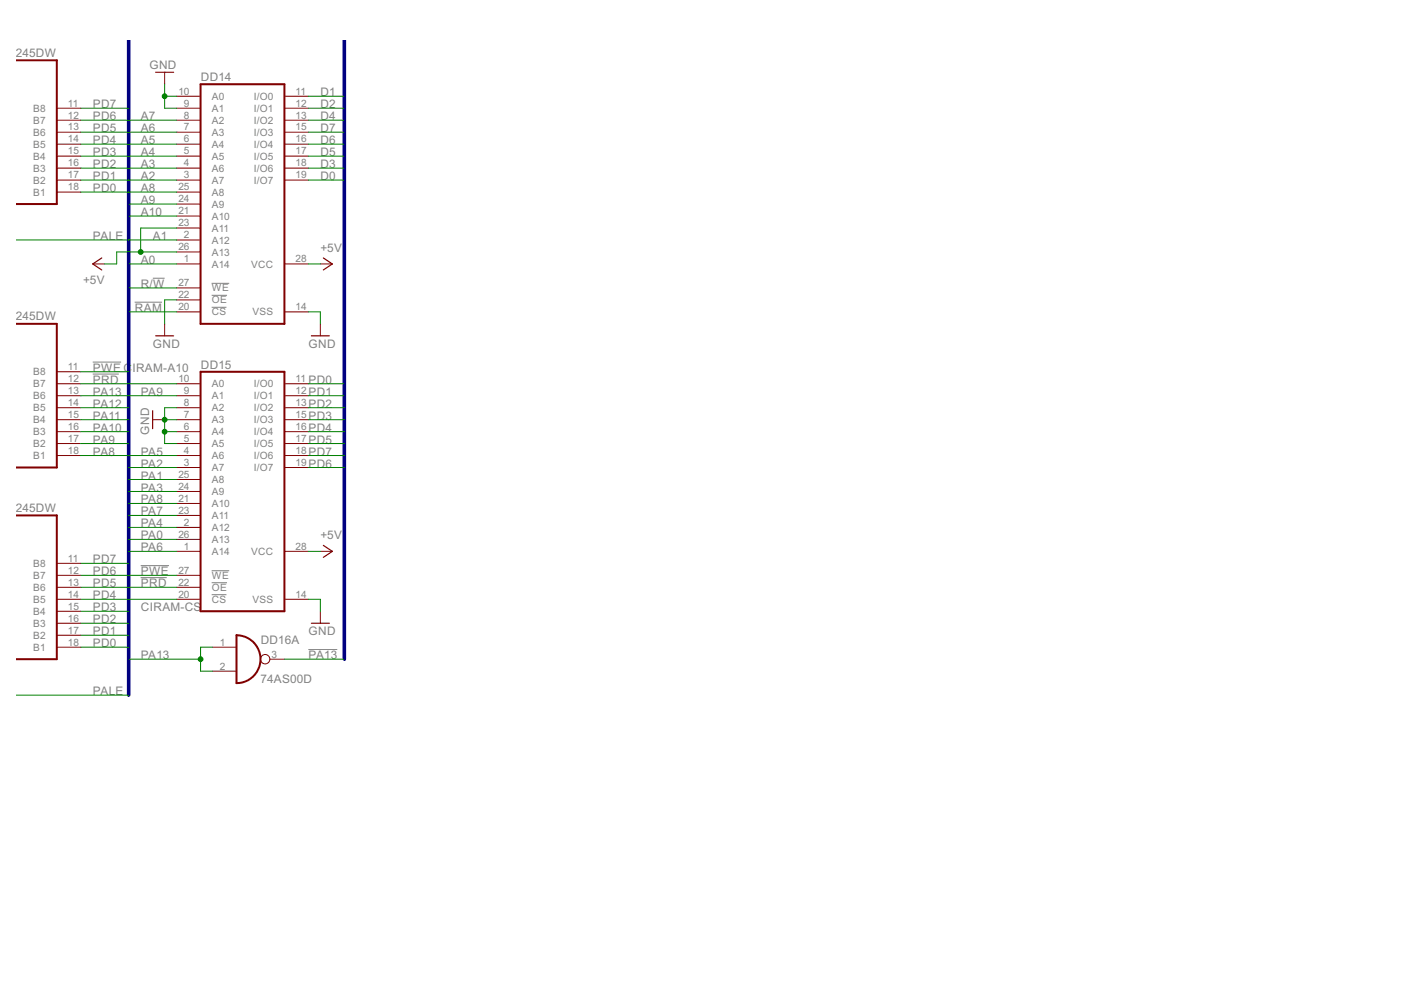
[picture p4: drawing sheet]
<svg xmlns="http://www.w3.org/2000/svg" width="297mm" height="210mm" viewBox="0 0 297 210" stroke-linecap="round" stroke-linejoin="round" font-family="sans-serif">
<g fill="none" stroke="#808080" stroke-width=".21">
<path d="M32.4 59h2.5M19.7 76.8h6M19.7 79.3h5.5M28.6 64.1h5.8M44.9 65.2h3.1M44.9 62.6h3.2M44.9 60.1h3.7M29.8 119.9h6M29.8 122.5h5.5M44.9 126.1h3.1M44.9 123.5h3.2M44.9 121h3.7"/>
<path d="M65.4 137.7h6.1"/>
</g>
<path d="M3.5 12.8h8.5v30.5h-8.5M42.5 17.9h17.8v50.8h-17.8zM3.5 68.7h8.5v30.4h-8.5M42.5 78.8h17.8v50.8h-17.8zM3.5 109.3h8.5v30.5h-8.5M50.1 134.7a5.1 5.1 0 0 1 5.1 5.1 5.1 5.1 0 0 1-5.1 5z" fill="none" stroke="#800000" stroke-width=".42"/>
<g fill="none" stroke="#800000" stroke-width=".21">
<path d="M34.9 15.3v2.6M12 22.9h5.1M12 25.5h5.1M12 28h5.1M12 30.6h5.1M12 33.1h5.1M12 35.6h5.1M12 38.2h5.1M37.4 20.4h5.1M37.4 22.9h5.1M37.4 25.5h5.1M37.4 28h5.1"/>
<path d="M37.4 30.6h5.1M37.4 33.1h5.1M37.4 35.6h5.1M37.4 38.2h5.1M60.3 20.4h5.1M60.3 22.9h5.1M60.3 25.5h5.1M60.3 28h5.1M60.3 30.6h5.1M60.3 33.1h5.1M60.3 35.6h5.1M60.3 38.2h5.1"/>
<path d="M12 40.7h5.1M19.7 56h2.5M37.4 40.7h5.1M37.4 43.3h5.1M37.4 45.8h5.1M37.4 48.3h5.1M37.4 50.9h5.1M37.4 53.4h5.1M37.4 56h5.1M60.3 56h5.1M67.9 56h2.6M12 78.8h5.1"/>
<path d="M34.9 68.7v2.5M37.4 66.1h5.1M37.4 63.6h5.1M37.4 61h5.1M60.3 66.1h5.1M67.9 68.7v2.5M12 81.4h5.1M12 83.9h5.1M12 86.4h5.1M12 89h5.1M12 91.5h5.1M12 94h5.1"/>
<path d="M12 96.6h5.1M32.4 89h2.5M37.4 81.4h5.1M37.4 83.9h5.1M37.4 86.4h5.1M37.4 89h5.1M37.4 91.5h5.1M37.4 94h5.1M37.4 96.6h5.1M37.4 99.1h5.1M60.3 81.4h5.1M60.3 83.9h5.1"/>
<path d="M60.3 86.4h5.1M60.3 89h5.1M60.3 91.5h5.1M60.3 94h5.1M60.3 96.6h5.1M60.3 99.1h5.1M12 119.4h5.1M37.4 101.7h5.1M37.4 104.2h5.1M37.4 106.7h5.1M37.4 109.3h5.1M37.4 111.8h5.1"/>
<path d="M37.4 114.4h5.1M37.4 116.9h5.1M60.3 116.9h5.1M67.9 116.9h2.6M12 127.1h5.1M12 124.5h5.1M12 122h5.1M12 137.2h5.1M12 129.6h5.1M12 132.1h5.1M12 134.7h5.1M37.4 127.1h5.1"/>
<path d="M37.4 124.5h5.1M37.4 122h5.1M45.1 137.2h5M57.2 139.8h3.1M60.3 127.1h5.1M67.9 129.6v2.5M45.1 142.3h5"/>
<circle cx="56.2" cy="139.8" r=".99"/>
</g>
<path d="M33 15.3h3.8M21.6 54.7l-1.9 1.3 1.9 1.2M68.6 54.7l1.9 1.3-1.9 1.2M33 71.2h3.8M66 71.2h3.8M32.4 87.1v3.8M68.6 115.6l1.9 1.3-1.9 1.3M66 132.1h3.8" fill="none" stroke="#800000" stroke-width=".25"/>
<path d="M27.3 8.5v138.9M73 8.5v131.3" fill="none" stroke="#000080" stroke-width=".76"/>
<g fill="none" stroke="#008000" stroke-width=".21">
<path d="M34.9 17.9v5h2.5M17.1 25.5h20.3M17.1 28h20.3M17.1 30.6h20.3M17.1 33.1h20.3M17.1 35.6h20.3M17.1 38.2h20.3M17.1 22.9h10.2M34.9 20.4h2.5M65.4 25.5h7.6M65.4 28h7.6M65.4 30.6h7.6"/>
<path d="M65.4 33.1h7.6M65.4 35.6h7.6M65.4 38.2h7.6M65.4 22.9h7.6M65.4 20.4h7.6M3.5 50.9h33.9M17.1 40.7h20.3M27.3 45.8h10.1M27.3 43.3h10.1M27.3 56h10.1M37.4 53.4h-12.7v2.6h-2.5M37.4 48.3h-7.6v5.1"/>
<path d="M65.4 56h2.5M17.1 78.8h10.2M27.3 66.1h10.1M27.3 61h10.1M37.4 63.6h-2.5v5.1M65.4 66.1h2.5v2.6M17.1 94h10.2M17.1 91.5h10.2M17.1 89h10.2M17.1 86.4h10.2M17.1 96.6h20.3M17.1 83.9h20.3"/>
<path d="M17.1 81.4h20.3M27.3 99.1h10.1M34.9 91.5h2.5M34.9 89h2.5M37.4 86.4h-2.5v7.6h2.5M65.4 94h7.6M65.4 91.5h7.6M65.4 89h7.6M65.4 86.4h7.6M65.4 96.6h7.6M65.4 99.1h7.6M65.4 83.9h7.6"/>
<path d="M65.4 81.4h7.6M17.1 119.4h10.2M27.3 116.9h10.1M27.3 111.8h10.1M27.3 104.2h10.1M27.3 101.7h10.1M27.3 114.4h10.1M27.3 109.3h10.1M27.3 106.7h10.1M65.4 116.9h2.5M17.1 127.1h20.3M17.1 137.2h10.2"/>
<path d="M17.1 134.7h10.2M17.1 132.1h10.2M17.1 129.6h10.2M17.1 122h20.3M17.1 124.5h20.3M27.3 139.8h15.2M45.1 137.2h-2.6v5.1h2.6M60.3 139.8h12.7M65.4 127.1h2.5v2.5M3.5 147.4h23.8"/>
</g>
<g fill="#008000" stroke="#008000" stroke-width=".21">
<circle cx="34.9" cy="20.4" r=".51"/>
<circle cx="34.9" cy="89" r=".51"/>
<circle cx="34.9" cy="91.5" r=".51"/>
<circle cx="42.5" cy="139.8" r=".51"/>
<circle cx="29.8" cy="53.4" r=".51"/>
</g>
<g font-size="2.8" fill="#808080">
<text x="-.3" y="12">HC245DW</text>
<text x="31.7" y="14.6">GND</text>
<text x="42.6" y="17.2">DD14</text>
<text x="19.7" y="22.9">PD7</text>
<text x="68" y="22.9">D2</text>
<text x="68" y="20.4">D1</text>
<text x="19.7" y="25.5">PD6</text>
<text x="19.7" y="28">PD5</text>
<text x="29.9" y="25.5">A7</text>
<text x="29.9" y="28">A6</text>
<text x="68" y="28">D7</text>
<text x="68" y="25.5">D4</text>
<text x="19.7" y="35.6">PD2</text>
<text x="19.7" y="33.1">PD3</text>
<text x="19.7" y="30.6">PD4</text>
<text x="29.9" y="30.6">A5</text>
<text x="29.9" y="33.1">A4</text>
<text x="29.9" y="35.6">A3</text>
<text x="68" y="30.6">D6</text>
<text x="68" y="33.1">D5</text>
<text x="68" y="35.6">D3</text>
<text x="19.7" y="40.7">PD0</text>
<text x="19.7" y="38.2">PD1</text>
<text x="29.9" y="40.7">A8</text>
<text x="29.9" y="38.2">A2</text>
<text x="68" y="38.2">D0</text>
<text x="29.9" y="45.8">A10</text>
<text x="29.9" y="43.3">A9</text>
<text x="19.7" y="50.9">PALE</text>
<text x="32.4" y="50.9">A1</text>
<text x="67.9" y="53.4">+5V</text>
<text x="29.9" y="56">A0</text>
<text x="17.6" y="60.3">+5V</text>
<text x="29.9" y="61">R/W</text>
<text x="-.3" y="67.9">HC245DW</text>
<text x="28.6" y="66.1">RAM</text>
<text x="32.4" y="73.7">GND</text>
<text x="65.4" y="73.7">GND</text>
<text x="19.7" y="83.9">PA13</text>
<text x="19.7" y="78.8">PWE C</text>
<text x="19.7" y="81.4">PRD</text>
<text x="28.1" y="78.8">IRAM-A10</text>
<text x="29.9" y="83.9">PA9</text>
<text x="42.6" y="78.2">DD15</text>
<text x="65.4" y="81.4">PD0</text>
<text x="65.4" y="83.9">PD1</text>
<text x="19.7" y="89">PA11</text>
<text x="19.7" y="86.4">PA12</text>
<text x="65.4" y="86.4">PD2</text>
<text x="65.4" y="89">PD3</text>
<text x="19.7" y="94.1">PA9</text>
<text x="19.7" y="91.5">PA10</text>
<text x="31.6" y="92.2" transform="rotate(-90 31.6 92.2)">GND</text>
<text x="65.4" y="94.1">PD5</text>
<text x="65.4" y="91.5">PD4</text>
<text x="19.7" y="96.6">PA8</text>
<text x="29.9" y="96.6">PA5</text>
<text x="29.9" y="99.1">PA2</text>
<text x="29.9" y="101.7">PA1</text>
<text x="65.4" y="96.6">PD7</text>
<text x="65.4" y="99.1">PD6</text>
<text x="29.9" y="104.2">PA3</text>
<text x="29.9" y="106.8">PA8</text>
<text x="-.3" y="108.5">HC245DW</text>
<text x="29.9" y="111.8">PA4</text>
<text x="29.9" y="109.3">PA7</text>
<text x="19.7" y="119.5">PD7</text>
<text x="29.9" y="116.9">PA6</text>
<text x="29.9" y="114.4">PA0</text>
<text x="67.9" y="114.4">+5V</text>
<text x="19.7" y="122">PD6</text>
<text x="19.7" y="124.5">PD5</text>
<text x="29.9" y="122">PWE</text>
<text x="29.9" y="124.5">PRD</text>
<text x="19.7" y="129.6">PD3</text>
<text x="19.7" y="127.1">PD4</text>
<text x="29.9" y="129.6">CIRAM-CS</text>
<text x="19.7" y="137.2">PD0</text>
<text x="19.7" y="134.7">PD1</text>
<text x="19.7" y="132.2">PD2</text>
<text x="55.3" y="136.6">DD16A</text>
<text x="65.4" y="134.7">GND</text>
<text x="29.9" y="139.8">PA13</text>
<text x="65.4" y="139.8">PA13</text>
<text x="19.7" y="147.4">PALE</text>
<text x="55.2" y="144.8">74AS00D</text>
</g>
<g font-size="2.4" fill="#808080">
<text x="7.1" y="23.7">B8</text>
<text x="14.4" y="22.6">11</text>
<text x="37.8" y="20">10</text>
<text x="39" y="22.6">9</text>
<text x="44.9" y="21.2">A0</text>
<text x="44.9" y="23.7">A1</text>
<text x="53.8" y="21.2">I/O0</text>
<text x="53.8" y="23.7">I/O1</text>
<text x="62.6" y="20">11</text>
<text x="62.6" y="22.6">12</text>
<text x="7.1" y="26.2">B7</text>
<text x="7.1" y="28.8">B6</text>
<text x="14.4" y="25.1">12</text>
<text x="14.4" y="27.7">13</text>
<text x="39" y="25.1">8</text>
<text x="39" y="27.7">7</text>
<text x="44.9" y="26.2">A2</text>
<text x="44.9" y="28.8">A3</text>
<text x="53.8" y="26.2">I/O2</text>
<text x="53.8" y="28.8">I/O3</text>
<text x="62.6" y="25.1">13</text>
<text x="62.6" y="27.7">15</text>
<text x="7.1" y="31.3">B5</text>
<text x="7.1" y="33.9">B4</text>
<text x="14.4" y="30.2">14</text>
<text x="14.4" y="32.7">15</text>
<text x="14.4" y="35.3">16</text>
<text x="39" y="30.2">6</text>
<text x="39" y="32.7">5</text>
<text x="39" y="35.3">4</text>
<text x="44.9" y="31.3">A4</text>
<text x="44.9" y="33.9">A5</text>
<text x="53.8" y="31.3">I/O4</text>
<text x="53.8" y="33.9">I/O5</text>
<text x="62.6" y="30.2">16</text>
<text x="62.6" y="32.7">17</text>
<text x="62.6" y="35.3">18</text>
<text x="7.1" y="36.4">B3</text>
<text x="7.1" y="38.9">B2</text>
<text x="7.1" y="41.5">B1</text>
<text x="14.4" y="37.8">17</text>
<text x="14.4" y="40.4">18</text>
<text x="37.8" y="40.4">25</text>
<text x="39" y="37.8">3</text>
<text x="44.9" y="36.4">A6</text>
<text x="44.9" y="38.9">A7</text>
<text x="44.9" y="41.5">A8</text>
<text x="53.8" y="36.4">I/O6</text>
<text x="53.8" y="38.9">I/O7</text>
<text x="62.6" y="37.8">19</text>
<text x="37.8" y="42.9">24</text>
<text x="37.8" y="45.4">21</text>
<text x="37.8" y="48">23</text>
<text x="44.9" y="44">A9</text>
<text x="44.9" y="46.6">A10</text>
<text x="37.8" y="53.1">26</text>
<text x="39" y="50.5">2</text>
<text x="44.9" y="49.1">A11</text>
<text x="44.9" y="51.6">A12</text>
<text x="39" y="55.6">1</text>
<text x="44.9" y="54.2">A13</text>
<text x="44.9" y="56.7">A14</text>
<text x="53.2" y="56.7">VCC</text>
<text x="62.6" y="55.6">28</text>
<text x="37.8" y="65.8">20</text>
<text x="37.8" y="63.2">22</text>
<text x="37.8" y="60.7">27</text>
<text x="44.9" y="64.3">OE</text>
<text x="44.9" y="61.8">WE</text>
<text x="62.6" y="65.8">14</text>
<text x="44.9" y="66.9">CS</text>
<text x="53.5" y="66.9">VSS</text>
<text x="7.1" y="79.6">B8</text>
<text x="7.1" y="82.1">B7</text>
<text x="14.4" y="78.5">11</text>
<text x="14.4" y="81">12</text>
<text x="14.4" y="83.5">13</text>
<text x="37.8" y="81">10</text>
<text x="39" y="83.5">9</text>
<text x="44.9" y="82.1">A0</text>
<text x="53.8" y="82.1">I/O0</text>
<text x="62.6" y="81">11</text>
<text x="62.6" y="83.5">12</text>
<text x="7.1" y="84.7">B6</text>
<text x="7.1" y="87.2">B5</text>
<text x="7.1" y="89.7">B4</text>
<text x="14.4" y="86.1">14</text>
<text x="14.4" y="88.6">15</text>
<text x="39" y="86.1">8</text>
<text x="39" y="88.6">7</text>
<text x="44.9" y="84.7">A1</text>
<text x="44.9" y="87.2">A2</text>
<text x="44.9" y="89.7">A3</text>
<text x="53.8" y="84.7">I/O1</text>
<text x="53.8" y="87.2">I/O2</text>
<text x="53.8" y="89.7">I/O3</text>
<text x="62.6" y="86.1">13</text>
<text x="62.6" y="88.6">15</text>
<text x="7.1" y="92.3">B3</text>
<text x="7.1" y="94.8">B2</text>
<text x="14.4" y="91.2">16</text>
<text x="14.4" y="93.7">17</text>
<text x="39" y="91.2">6</text>
<text x="39" y="93.7">5</text>
<text x="44.9" y="92.3">A4</text>
<text x="44.9" y="94.8">A5</text>
<text x="53.8" y="92.3">I/O4</text>
<text x="53.8" y="94.8">I/O5</text>
<text x="62.6" y="91.2">16</text>
<text x="62.6" y="93.7">17</text>
<text x="7.1" y="97.4">B1</text>
<text x="14.4" y="96.2">18</text>
<text x="37.8" y="101.3">25</text>
<text x="39" y="96.2">4</text>
<text x="39" y="98.8">3</text>
<text x="44.9" y="97.4">A6</text>
<text x="44.9" y="99.9">A7</text>
<text x="53.8" y="97.4">I/O6</text>
<text x="53.8" y="99.9">I/O7</text>
<text x="62.6" y="96.2">18</text>
<text x="62.6" y="98.8">19</text>
<text x="37.8" y="103.9">24</text>
<text x="37.8" y="106.4">21</text>
<text x="44.9" y="102.4">A8</text>
<text x="44.9" y="105">A9</text>
<text x="44.9" y="107.5">A10</text>
<text x="37.8" y="108.9">23</text>
<text x="39" y="111.5">2</text>
<text x="44.9" y="110.1">A11</text>
<text x="44.9" y="112.6">A12</text>
<text x="14.4" y="119.1">11</text>
<text x="37.8" y="114">26</text>
<text x="39" y="116.6">1</text>
<text x="44.9" y="115.1">A13</text>
<text x="44.9" y="117.7">A14</text>
<text x="53.2" y="117.7">VCC</text>
<text x="62.6" y="116.6">28</text>
<text x="7.1" y="120.2">B8</text>
<text x="7.1" y="122.8">B7</text>
<text x="7.1" y="125.3">B6</text>
<text x="14.4" y="121.6">12</text>
<text x="14.4" y="124.2">13</text>
<text x="37.8" y="124.2">22</text>
<text x="37.8" y="121.6">27</text>
<text x="44.9" y="125.3">OE</text>
<text x="44.9" y="122.8">WE</text>
<text x="7.1" y="127.8">B5</text>
<text x="7.1" y="130.4">B4</text>
<text x="14.4" y="126.7">14</text>
<text x="14.4" y="129.3">15</text>
<text x="14.4" y="131.8">16</text>
<text x="37.8" y="126.7">20</text>
<text x="44.9" y="127.8">CS</text>
<text x="53.5" y="127.8">VSS</text>
<text x="62.6" y="126.7">14</text>
<text x="7.1" y="132.9">B3</text>
<text x="7.1" y="135.5">B2</text>
<text x="7.1" y="138">B1</text>
<text x="14.4" y="134.3">17</text>
<text x="14.4" y="136.9">18</text>
<text x="46.6" y="136.9">1</text>
<text x="46.6" y="142">2</text>
<text x="57.6" y="139.4">3</text>
</g>
</svg>
